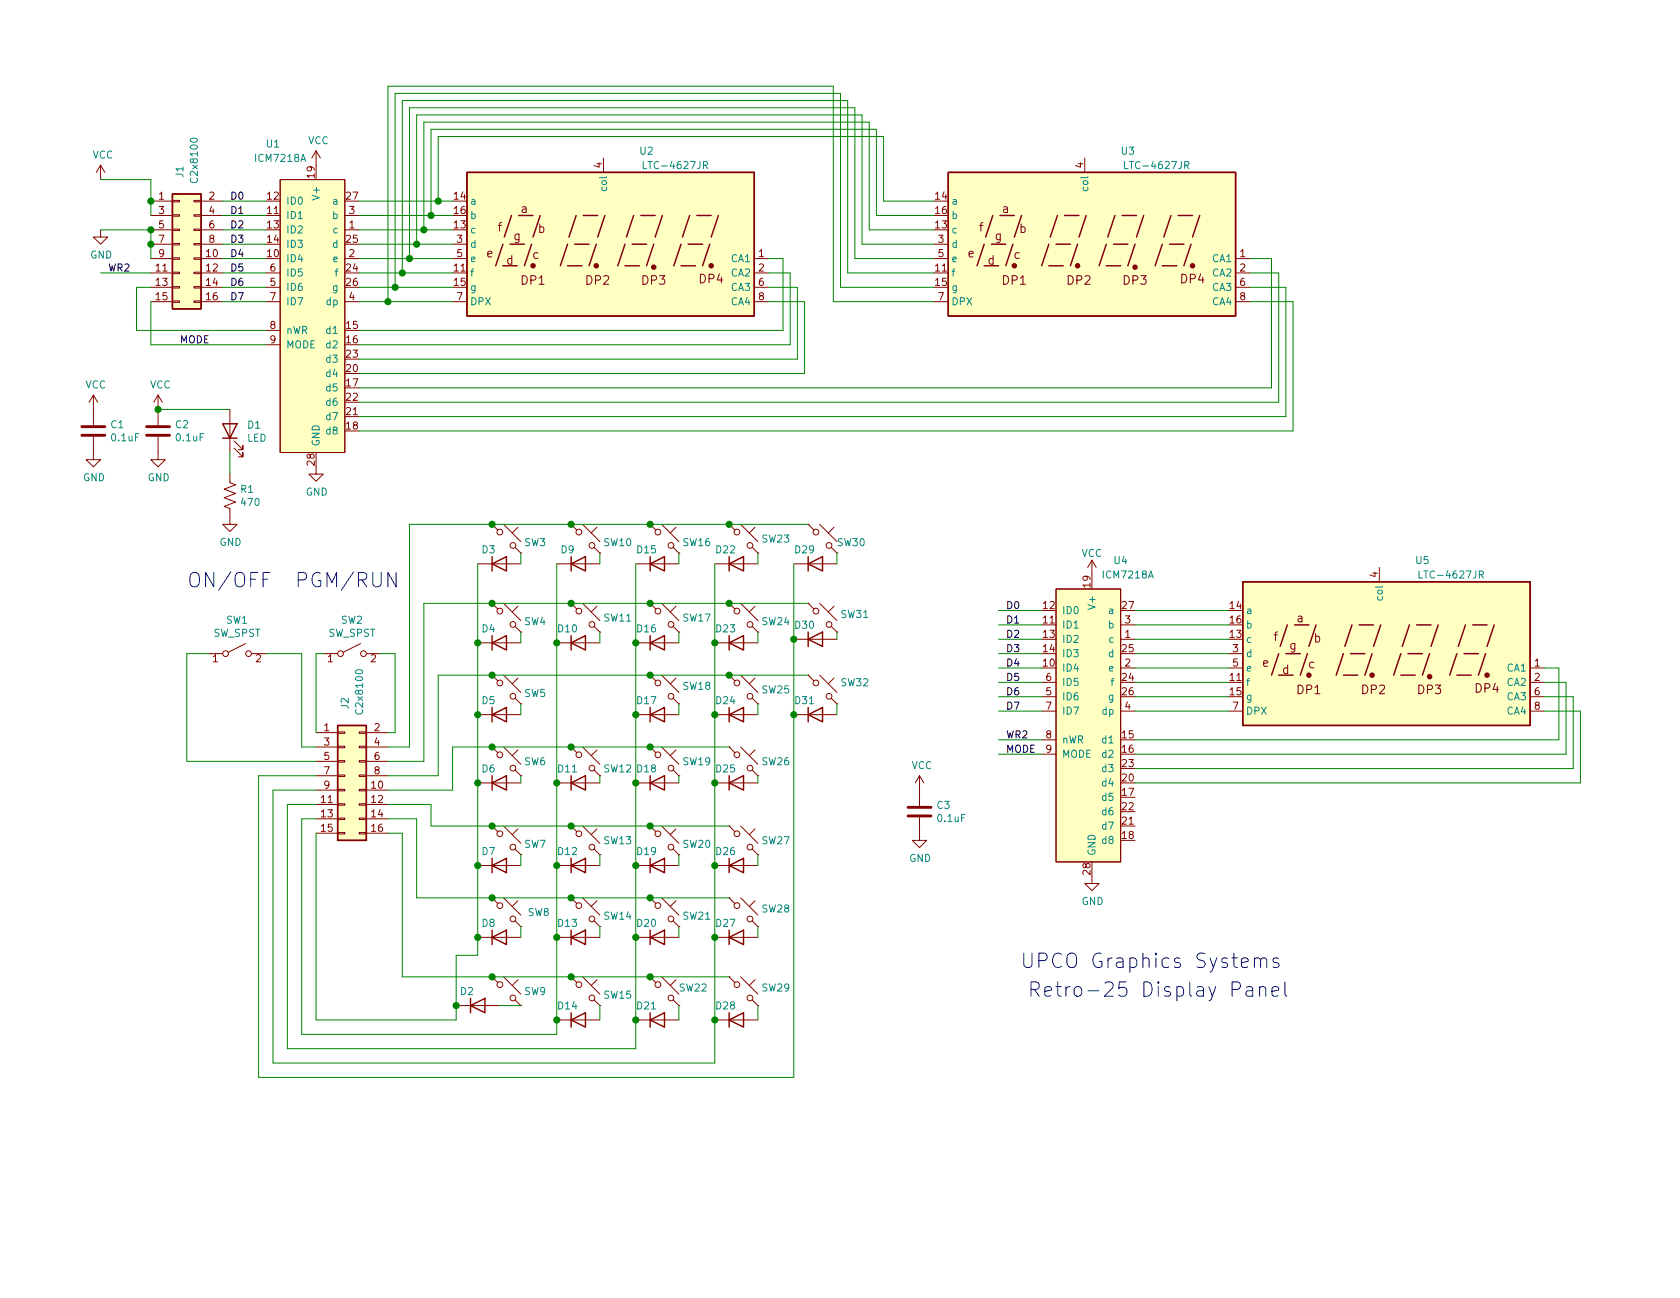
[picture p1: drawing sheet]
EESchema Schematic File Version 4
LIBS:led-display-cache
EELAYER 26 0
EELAYER END
$Descr A4 11693 8268
encoding utf-8
Sheet 1 1
Title ""
Date ""
Rev ""
Comp ""
Comment1 ""
Comment2 ""
Comment3 ""
Comment4 ""
$EndDescr
$Comp
L LTC-4627JR:LTC-4627JR U2
U 1 1
P 4250 1700
F 0 "U2" H 4500 2350 50  0000 C CNN
F 1 "LTC-4627JR" H 4700 2250 50  0000 C CNN
F 2 "Package_DIP:DIP-16_W7.62mm_LongPads" H 4250 1100 50  0001 C CNN
F 3 "http://www.kingbrightusa.com/images/catalog/SPEC/CA56-12EWA.pdf" H 3820 1730 50  0001 C CNN
	1    4250 1700
	1    0    0    -1  
$EndComp
$Comp
L ICM7218A:ICM7218A U1
U 1 1
P 2200 1250
F 0 "U1" H 1900 1500 50  0000 C CNN
F 1 "ICM7218A" H 1950 1400 50  0000 C CNN
F 2 "Package_DIP:DIP-28_W15.24mm_LongPads" H 2200 1450 50  0001 C CNN
F 3 "https://datasheets.maximintegrated.com/en/ds/ICM7218-ICM7228.pdf" H 2200 1450 50  0001 C CNN
	1    2200 1250
	1    0    0    -1  
$EndComp
Wire Wire Line
	2500 1400 3050 1400
Wire Wire Line
	2500 1500 3000 1500
Wire Wire Line
	2500 1600 2950 1600
Wire Wire Line
	2500 1700 2900 1700
Wire Wire Line
	2500 1800 2850 1800
Wire Wire Line
	2500 1900 2800 1900
Wire Wire Line
	2500 2000 2750 2000
Wire Wire Line
	2500 2100 2700 2100
Wire Wire Line
	2500 2300 5450 2300
Wire Wire Line
	5450 2300 5450 1800
Wire Wire Line
	5450 1800 5350 1800
Wire Wire Line
	2500 2400 5500 2400
Wire Wire Line
	5500 2400 5500 1900
Wire Wire Line
	5500 1900 5350 1900
Wire Wire Line
	2500 2500 5550 2500
Wire Wire Line
	5550 2500 5550 2000
Wire Wire Line
	5550 2000 5350 2000
Wire Wire Line
	2500 2600 5600 2600
Wire Wire Line
	5600 2600 5600 2100
Wire Wire Line
	5600 2100 5350 2100
$Comp
L LTC-4627JR:LTC-4627JR U3
U 1 1
P 7600 1700
F 0 "U3" H 7850 2350 50  0000 C CNN
F 1 "LTC-4627JR" H 8050 2250 50  0000 C CNN
F 2 "Package_DIP:DIP-16_W7.62mm_LongPads" H 7600 1100 50  0001 C CNN
F 3 "http://www.kingbrightusa.com/images/catalog/SPEC/CA56-12EWA.pdf" H 7170 1730 50  0001 C CNN
	1    7600 1700
	1    0    0    -1  
$EndComp
Wire Wire Line
	3050 1400 3050 950 
Wire Wire Line
	3050 950  6150 950 
Wire Wire Line
	6150 950  6150 1400
Wire Wire Line
	6150 1400 6500 1400
Connection ~ 3050 1400
Wire Wire Line
	3050 1400 3150 1400
Wire Wire Line
	3000 1500 3000 900 
Wire Wire Line
	3000 900  6100 900 
Wire Wire Line
	6100 900  6100 1500
Wire Wire Line
	6100 1500 6500 1500
Connection ~ 3000 1500
Wire Wire Line
	3000 1500 3150 1500
Wire Wire Line
	2950 1600 2950 850 
Wire Wire Line
	2950 850  6050 850 
Wire Wire Line
	6050 850  6050 1600
Wire Wire Line
	6050 1600 6500 1600
Connection ~ 2950 1600
Wire Wire Line
	2950 1600 3150 1600
Wire Wire Line
	2900 1700 2900 800 
Wire Wire Line
	6000 800  6000 1700
Wire Wire Line
	6000 1700 6500 1700
Connection ~ 2900 1700
Wire Wire Line
	2900 1700 3150 1700
Wire Wire Line
	2900 800  6000 800 
Wire Wire Line
	2850 1800 2850 750 
Wire Wire Line
	2850 750  5950 750 
Wire Wire Line
	5950 750  5950 1800
Wire Wire Line
	5950 1800 6500 1800
Connection ~ 2850 1800
Wire Wire Line
	2850 1800 3150 1800
Wire Wire Line
	2800 1900 2800 700 
Wire Wire Line
	2800 700  5900 700 
Wire Wire Line
	5900 700  5900 1900
Wire Wire Line
	5900 1900 6500 1900
Connection ~ 2800 1900
Wire Wire Line
	2800 1900 3150 1900
Wire Wire Line
	2750 2000 2750 650 
Wire Wire Line
	2750 650  5850 650 
Wire Wire Line
	5850 650  5850 2000
Wire Wire Line
	5850 2000 6500 2000
Connection ~ 2750 2000
Wire Wire Line
	2750 2000 3150 2000
Wire Wire Line
	2700 2100 2700 600 
Wire Wire Line
	2700 600  5800 600 
Wire Wire Line
	5800 600  5800 2100
Wire Wire Line
	5800 2100 6500 2100
Connection ~ 2700 2100
Wire Wire Line
	2700 2100 3150 2100
Wire Wire Line
	2500 2700 8850 2700
Wire Wire Line
	8850 2700 8850 1800
Wire Wire Line
	8850 1800 8700 1800
Wire Wire Line
	2500 2800 8900 2800
Wire Wire Line
	8900 2800 8900 1900
Wire Wire Line
	8900 1900 8700 1900
Wire Wire Line
	2500 2900 8950 2900
Wire Wire Line
	8950 2900 8950 2000
Wire Wire Line
	8950 2000 8700 2000
Wire Wire Line
	2500 3000 9000 3000
Wire Wire Line
	9000 3000 9000 2100
Wire Wire Line
	9000 2100 8700 2100
$Comp
L Switch:SW_Push_45deg SW3
U 1 1
P 3525 3750
F 0 "SW3" H 3725 3725 50  0000 C CNN
F 1 "MX1A-C1NW" H 3525 3937 50  0001 C CNN
F 2 "Button_Switch_Keyboard:SW_Cherry_MX1A_1.00u_PCB" H 3525 3750 50  0001 C CNN
F 3 "" H 3525 3750 50  0001 C CNN
	1    3525 3750
	1    0    0    -1  
$EndComp
$Comp
L Switch:SW_Push_45deg SW10
U 1 1
P 4075 3750
F 0 "SW10" H 4300 3725 50  0000 C CNN
F 1 "MX1A-C1NW" H 4075 3937 50  0001 C CNN
F 2 "Button_Switch_Keyboard:SW_Cherry_MX1A_1.00u_PCB" H 4075 3750 50  0001 C CNN
F 3 "" H 4075 3750 50  0001 C CNN
	1    4075 3750
	1    0    0    -1  
$EndComp
$Comp
L Switch:SW_Push_45deg SW16
U 1 1
P 4625 3750
F 0 "SW16" H 4850 3725 50  0000 C CNN
F 1 "MX1A-C1NW" H 4625 3937 50  0001 C CNN
F 2 "Button_Switch_Keyboard:SW_Cherry_MX1A_1.00u_PCB" H 4625 3750 50  0001 C CNN
F 3 "" H 4625 3750 50  0001 C CNN
	1    4625 3750
	1    0    0    -1  
$EndComp
$Comp
L Switch:SW_Push_45deg SW23
U 1 1
P 5175 3750
F 0 "SW23" H 5400 3750 50  0000 C CNN
F 1 "MX1A-C1NW" H 5175 3937 50  0001 C CNN
F 2 "Button_Switch_Keyboard:SW_Cherry_MX1A_1.00u_PCB" H 5175 3750 50  0001 C CNN
F 3 "" H 5175 3750 50  0001 C CNN
	1    5175 3750
	1    0    0    -1  
$EndComp
$Comp
L Switch:SW_Push_45deg SW30
U 1 1
P 5725 3750
F 0 "SW30" H 5925 3725 50  0000 C CNN
F 1 "MX1A-C1NW" H 5725 3937 50  0001 C CNN
F 2 "Button_Switch_Keyboard:SW_Cherry_MX1A_1.00u_PCB" H 5725 3750 50  0001 C CNN
F 3 "" H 5725 3750 50  0001 C CNN
	1    5725 3750
	1    0    0    -1  
$EndComp
$Comp
L Switch:SW_Push_45deg SW4
U 1 1
P 3525 4300
F 0 "SW4" H 3725 4275 50  0000 C CNN
F 1 "MX1A-C1NW" H 3525 4487 50  0001 C CNN
F 2 "Button_Switch_Keyboard:SW_Cherry_MX1A_1.00u_PCB" H 3525 4300 50  0001 C CNN
F 3 "" H 3525 4300 50  0001 C CNN
	1    3525 4300
	1    0    0    -1  
$EndComp
$Comp
L Switch:SW_Push_45deg SW11
U 1 1
P 4075 4300
F 0 "SW11" H 4300 4300 50  0000 C CNN
F 1 "MX1A-C1NW" H 4075 4487 50  0001 C CNN
F 2 "Button_Switch_Keyboard:SW_Cherry_MX1A_1.00u_PCB" H 4075 4300 50  0001 C CNN
F 3 "" H 4075 4300 50  0001 C CNN
	1    4075 4300
	1    0    0    -1  
$EndComp
$Comp
L Switch:SW_Push_45deg SW17
U 1 1
P 4625 4300
F 0 "SW17" H 4850 4300 50  0000 C CNN
F 1 "MX1A-C1NW" H 4625 4487 50  0001 C CNN
F 2 "Button_Switch_Keyboard:SW_Cherry_MX1A_1.00u_PCB" H 4625 4300 50  0001 C CNN
F 3 "" H 4625 4300 50  0001 C CNN
	1    4625 4300
	1    0    0    -1  
$EndComp
$Comp
L Switch:SW_Push_45deg SW24
U 1 1
P 5175 4300
F 0 "SW24" H 5400 4275 50  0000 C CNN
F 1 "MX1A-C1NW" H 5175 4487 50  0001 C CNN
F 2 "Button_Switch_Keyboard:SW_Cherry_MX1A_1.00u_PCB" H 5175 4300 50  0001 C CNN
F 3 "" H 5175 4300 50  0001 C CNN
	1    5175 4300
	1    0    0    -1  
$EndComp
$Comp
L Switch:SW_Push_45deg SW31
U 1 1
P 5725 4300
F 0 "SW31" H 5950 4325 50  0000 C CNN
F 1 "MX1A-C1NW" H 5725 4487 50  0001 C CNN
F 2 "Button_Switch_Keyboard:SW_Cherry_MX1A_1.00u_PCB" H 5725 4300 50  0001 C CNN
F 3 "" H 5725 4300 50  0001 C CNN
	1    5725 4300
	1    0    0    -1  
$EndComp
$Comp
L Switch:SW_Push_45deg SW5
U 1 1
P 3525 4800
F 0 "SW5" H 3725 4775 50  0000 C CNN
F 1 "MX1A-C1NW" H 3525 4987 50  0001 C CNN
F 2 "Button_Switch_Keyboard:SW_Cherry_MX1A_2.00u_PCB" H 3525 4800 50  0001 C CNN
F 3 "" H 3525 4800 50  0001 C CNN
	1    3525 4800
	1    0    0    -1  
$EndComp
$Comp
L Switch:SW_Push_45deg SW18
U 1 1
P 4625 4800
F 0 "SW18" H 4850 4825 50  0000 C CNN
F 1 "MX1A-C1NW" H 4625 4987 50  0001 C CNN
F 2 "Button_Switch_Keyboard:SW_Cherry_MX1A_1.00u_PCB" H 4625 4800 50  0001 C CNN
F 3 "" H 4625 4800 50  0001 C CNN
	1    4625 4800
	1    0    0    -1  
$EndComp
$Comp
L Switch:SW_Push_45deg SW25
U 1 1
P 5175 4800
F 0 "SW25" H 5400 4800 50  0000 C CNN
F 1 "MX1A-C1NW" H 5175 4987 50  0001 C CNN
F 2 "Button_Switch_Keyboard:SW_Cherry_MX1A_1.00u_PCB" H 5175 4800 50  0001 C CNN
F 3 "" H 5175 4800 50  0001 C CNN
	1    5175 4800
	1    0    0    -1  
$EndComp
$Comp
L Switch:SW_Push_45deg SW32
U 1 1
P 5725 4800
F 0 "SW32" H 5950 4850 50  0000 C CNN
F 1 "MX1A-C1NW" H 5725 4987 50  0001 C CNN
F 2 "Button_Switch_Keyboard:SW_Cherry_MX1A_1.00u_PCB" H 5725 4800 50  0001 C CNN
F 3 "" H 5725 4800 50  0001 C CNN
	1    5725 4800
	1    0    0    -1  
$EndComp
$Comp
L Switch:SW_Push_45deg SW6
U 1 1
P 3525 5300
F 0 "SW6" H 3725 5300 50  0000 C CNN
F 1 "MX1A-C1NW" H 3525 5487 50  0001 C CNN
F 2 "Button_Switch_Keyboard:SW_Cherry_MX1A_1.00u_PCB" H 3525 5300 50  0001 C CNN
F 3 "" H 3525 5300 50  0001 C CNN
	1    3525 5300
	1    0    0    -1  
$EndComp
$Comp
L Switch:SW_Push_45deg SW12
U 1 1
P 4075 5300
F 0 "SW12" H 4300 5250 50  0000 C CNN
F 1 "MX1A-C1NW" H 4075 5487 50  0001 C CNN
F 2 "Button_Switch_Keyboard:SW_Cherry_MX1A_1.00u_PCB" H 4075 5300 50  0001 C CNN
F 3 "" H 4075 5300 50  0001 C CNN
	1    4075 5300
	1    0    0    -1  
$EndComp
$Comp
L Switch:SW_Push_45deg SW19
U 1 1
P 4625 5300
F 0 "SW19" H 4850 5300 50  0000 C CNN
F 1 "MX1A-C1NW" H 4625 5487 50  0001 C CNN
F 2 "Button_Switch_Keyboard:SW_Cherry_MX1A_1.00u_PCB" H 4625 5300 50  0001 C CNN
F 3 "" H 4625 5300 50  0001 C CNN
	1    4625 5300
	1    0    0    -1  
$EndComp
$Comp
L Switch:SW_Push_45deg SW26
U 1 1
P 5175 5300
F 0 "SW26" H 5400 5300 50  0000 C CNN
F 1 "MX1A-C1NW" H 5175 5487 50  0001 C CNN
F 2 "Button_Switch_Keyboard:SW_Cherry_MX1A_1.00u_PCB" H 5175 5300 50  0001 C CNN
F 3 "" H 5175 5300 50  0001 C CNN
	1    5175 5300
	1    0    0    -1  
$EndComp
$Comp
L Switch:SW_Push_45deg SW7
U 1 1
P 3525 5850
F 0 "SW7" H 3725 5825 50  0000 C CNN
F 1 "MX1A-C1NW" H 3525 6037 50  0001 C CNN
F 2 "Button_Switch_Keyboard:SW_Cherry_MX1A_1.00u_PCB" H 3525 5850 50  0001 C CNN
F 3 "" H 3525 5850 50  0001 C CNN
	1    3525 5850
	1    0    0    -1  
$EndComp
$Comp
L Switch:SW_Push_45deg SW13
U 1 1
P 4075 5850
F 0 "SW13" H 4300 5850 50  0000 C CNN
F 1 "MX1A-C1NW" H 4075 6037 50  0001 C CNN
F 2 "Button_Switch_Keyboard:SW_Cherry_MX1A_1.00u_PCB" H 4075 5850 50  0001 C CNN
F 3 "" H 4075 5850 50  0001 C CNN
	1    4075 5850
	1    0    0    -1  
$EndComp
$Comp
L Switch:SW_Push_45deg SW20
U 1 1
P 4625 5850
F 0 "SW20" H 4850 5825 50  0000 C CNN
F 1 "MX1A-C1NW" H 4625 6037 50  0001 C CNN
F 2 "Button_Switch_Keyboard:SW_Cherry_MX1A_1.00u_PCB" H 4625 5850 50  0001 C CNN
F 3 "" H 4625 5850 50  0001 C CNN
	1    4625 5850
	1    0    0    -1  
$EndComp
$Comp
L Switch:SW_Push_45deg SW27
U 1 1
P 5175 5850
F 0 "SW27" H 5400 5850 50  0000 C CNN
F 1 "MX1A-C1NW" H 5175 6037 50  0001 C CNN
F 2 "Button_Switch_Keyboard:SW_Cherry_MX1A_1.00u_PCB" H 5175 5850 50  0001 C CNN
F 3 "" H 5175 5850 50  0001 C CNN
	1    5175 5850
	1    0    0    -1  
$EndComp
$Comp
L Switch:SW_Push_45deg SW8
U 1 1
P 3525 6350
F 0 "SW8" H 3750 6350 50  0000 C CNN
F 1 "MX1A-C1NW" H 3525 6537 50  0001 C CNN
F 2 "Button_Switch_Keyboard:SW_Cherry_MX1A_1.00u_PCB" H 3525 6350 50  0001 C CNN
F 3 "" H 3525 6350 50  0001 C CNN
	1    3525 6350
	1    0    0    -1  
$EndComp
$Comp
L Switch:SW_Push_45deg SW14
U 1 1
P 4075 6350
F 0 "SW14" H 4300 6325 50  0000 C CNN
F 1 "MX1A-C1NW" H 4075 6537 50  0001 C CNN
F 2 "Button_Switch_Keyboard:SW_Cherry_MX1A_1.00u_PCB" H 4075 6350 50  0001 C CNN
F 3 "" H 4075 6350 50  0001 C CNN
	1    4075 6350
	1    0    0    -1  
$EndComp
$Comp
L Switch:SW_Push_45deg SW21
U 1 1
P 4625 6350
F 0 "SW21" H 4850 6325 50  0000 C CNN
F 1 "MX1A-C1NW" H 4625 6537 50  0001 C CNN
F 2 "Button_Switch_Keyboard:SW_Cherry_MX1A_1.00u_PCB" H 4625 6350 50  0001 C CNN
F 3 "" H 4625 6350 50  0001 C CNN
	1    4625 6350
	1    0    0    -1  
$EndComp
$Comp
L Switch:SW_Push_45deg SW28
U 1 1
P 5175 6350
F 0 "SW28" H 5400 6375 50  0000 C CNN
F 1 "MX1A-C1NW" H 5175 6537 50  0001 C CNN
F 2 "Button_Switch_Keyboard:SW_Cherry_MX1A_1.00u_PCB" H 5175 6350 50  0001 C CNN
F 3 "" H 5175 6350 50  0001 C CNN
	1    5175 6350
	1    0    0    -1  
$EndComp
$Comp
L Switch:SW_Push_45deg SW9
U 1 1
P 3525 6900
F 0 "SW9" H 3725 6900 50  0000 C CNN
F 1 "MX1A-C1NW" H 3525 7087 50  0001 C CNN
F 2 "Button_Switch_Keyboard:SW_Cherry_MX1A_1.00u_PCB" H 3525 6900 50  0001 C CNN
F 3 "" H 3525 6900 50  0001 C CNN
	1    3525 6900
	1    0    0    -1  
$EndComp
$Comp
L Switch:SW_Push_45deg SW15
U 1 1
P 4075 6900
F 0 "SW15" H 4300 6875 50  0000 C CNN
F 1 "MX1A-C1NW" H 4075 7087 50  0001 C CNN
F 2 "Button_Switch_Keyboard:SW_Cherry_MX1A_1.00u_PCB" H 4075 6900 50  0001 C CNN
F 3 "" H 4075 6900 50  0001 C CNN
	1    4075 6900
	1    0    0    -1  
$EndComp
$Comp
L Switch:SW_Push_45deg SW22
U 1 1
P 4625 6900
F 0 "SW22" H 4825 6925 50  0000 C CNN
F 1 "MX1A-C1NW" H 4625 7087 50  0001 C CNN
F 2 "Button_Switch_Keyboard:SW_Cherry_MX1A_1.00u_PCB" H 4625 6900 50  0001 C CNN
F 3 "" H 4625 6900 50  0001 C CNN
	1    4625 6900
	1    0    0    -1  
$EndComp
$Comp
L Switch:SW_Push_45deg SW29
U 1 1
P 5175 6900
F 0 "SW29" H 5400 6925 50  0000 C CNN
F 1 "MX1A-C1NW" H 5175 7087 50  0001 C CNN
F 2 "Button_Switch_Keyboard:SW_Cherry_MX1A_1.00u_PCB" H 5175 6900 50  0001 C CNN
F 3 "" H 5175 6900 50  0001 C CNN
	1    5175 6900
	1    0    0    -1  
$EndComp
Wire Wire Line
	5625 3650 5075 3650
Wire Wire Line
	5075 3650 4525 3650
Connection ~ 5075 3650
Connection ~ 3975 3650
Wire Wire Line
	3975 3650 3425 3650
Connection ~ 4525 3650
Wire Wire Line
	4525 3650 3975 3650
Wire Wire Line
	5625 4200 5075 4200
Connection ~ 3975 4200
Wire Wire Line
	3975 4200 3425 4200
Connection ~ 4525 4200
Wire Wire Line
	4525 4200 3975 4200
Connection ~ 5075 4200
Wire Wire Line
	5075 4200 4525 4200
Wire Wire Line
	5625 4700 5075 4700
Connection ~ 4525 4700
Wire Wire Line
	4525 4700 3425 4700
Connection ~ 5075 4700
Wire Wire Line
	5075 4700 4525 4700
Wire Wire Line
	5075 5200 4525 5200
Connection ~ 3975 5200
Wire Wire Line
	3975 5200 3425 5200
Connection ~ 4525 5200
Wire Wire Line
	4525 5200 3975 5200
Wire Wire Line
	5075 5750 4525 5750
Connection ~ 3975 5750
Wire Wire Line
	3975 5750 3425 5750
Connection ~ 4525 5750
Wire Wire Line
	4525 5750 3975 5750
Connection ~ 3975 6250
Wire Wire Line
	3975 6250 3425 6250
Connection ~ 4525 6250
Wire Wire Line
	4525 6250 3975 6250
Wire Wire Line
	5075 6800 4525 6800
Connection ~ 3975 6800
Wire Wire Line
	3975 6800 3425 6800
Connection ~ 4525 6800
Wire Wire Line
	4525 6800 3975 6800
Wire Wire Line
	3625 3850 3625 3925
Wire Wire Line
	3625 4400 3625 4475
Wire Wire Line
	3625 4900 3625 4975
Wire Wire Line
	3625 5400 3625 5450
Wire Wire Line
	3625 5950 3625 6025
Wire Wire Line
	3625 6450 3625 6525
Wire Wire Line
	4175 3850 4175 3925
Wire Wire Line
	4175 4400 4175 4475
Wire Wire Line
	4175 5400 4175 5450
Wire Wire Line
	4175 5950 4175 6025
Wire Wire Line
	4175 6450 4175 6525
Wire Wire Line
	4175 7000 4175 7100
Wire Wire Line
	4725 3850 4725 3925
Wire Wire Line
	4725 4400 4725 4475
Wire Wire Line
	4725 4900 4725 4975
Wire Wire Line
	4725 5400 4725 5450
Wire Wire Line
	4725 5950 4725 6025
Wire Wire Line
	4725 6450 4725 6525
Wire Wire Line
	4725 7000 4725 7100
Wire Wire Line
	5275 3850 5275 3925
Wire Wire Line
	5275 4400 5275 4475
Wire Wire Line
	5275 4900 5275 4975
Wire Wire Line
	5275 5400 5275 5450
Wire Wire Line
	5275 5950 5275 6025
Wire Wire Line
	5275 6450 5275 6525
Wire Wire Line
	5275 7000 5275 7100
Wire Wire Line
	4525 6250 5075 6250
Wire Wire Line
	5825 3850 5825 3925
Wire Wire Line
	5825 4400 5825 4450
Wire Wire Line
	5825 4900 5825 4975
$Comp
L Switch:SW_SPST SW2
U 1 1
P 2450 4550
F 0 "SW2" H 2450 4785 50  0000 C CNN
F 1 "SW_SPST" H 2450 4694 50  0000 C CNN
F 2 "Connector_PinHeader_2.54mm:PinHeader_1x03_P2.54mm_Vertical" H 2450 4550 50  0001 C CNN
F 3 "" H 2450 4550 50  0001 C CNN
	1    2450 4550
	1    0    0    -1  
$EndComp
$Comp
L Switch:SW_SPST SW1
U 1 1
P 1650 4550
F 0 "SW1" H 1650 4785 50  0000 C CNN
F 1 "SW_SPST" H 1650 4694 50  0000 C CNN
F 2 "Connector_PinHeader_2.54mm:PinHeader_1x03_P2.54mm_Vertical" H 1650 4550 50  0001 C CNN
F 3 "" H 1650 4550 50  0001 C CNN
	1    1650 4550
	1    0    0    -1  
$EndComp
$Comp
L Connector_Generic:Conn_02x08_Odd_Even J2
U 1 1
P 2400 5400
F 0 "J2" V 2400 5950 50  0000 R CNN
F 1 "C2x8100" V 2500 6150 50  0000 R CNN
F 2 "Connector_PinHeader_2.54mm:PinHeader_2x08_P2.54mm_Vertical" H 2400 5400 50  0001 C CNN
F 3 "~" H 2400 5400 50  0001 C CNN
	1    2400 5400
	1    0    0    -1  
$EndComp
Wire Wire Line
	2800 6800 3425 6800
Connection ~ 3425 6800
Wire Wire Line
	2700 5700 2900 5700
Wire Wire Line
	2900 5700 2900 6250
Wire Wire Line
	2900 6250 3425 6250
Connection ~ 3425 6250
Wire Wire Line
	2700 5600 3000 5600
Wire Wire Line
	3000 5600 3000 5750
Wire Wire Line
	3000 5750 3425 5750
Connection ~ 3425 5750
Wire Wire Line
	2700 5500 3150 5500
Wire Wire Line
	3150 5500 3150 5200
Wire Wire Line
	3150 5200 3425 5200
Connection ~ 3425 5200
Wire Wire Line
	2700 5400 3050 5400
Wire Wire Line
	3050 5400 3050 4700
Wire Wire Line
	3050 4700 3425 4700
Connection ~ 3425 4700
Wire Wire Line
	2700 5300 2950 5300
Wire Wire Line
	2950 5300 2950 4200
Wire Wire Line
	2950 4200 3425 4200
Connection ~ 3425 4200
Wire Wire Line
	2700 5200 2850 5200
Wire Wire Line
	2850 5200 2850 3650
Wire Wire Line
	2850 3650 3425 3650
Connection ~ 3425 3650
Wire Wire Line
	2800 6800 2800 5800
Wire Wire Line
	2800 5800 2700 5800
Wire Wire Line
	2200 7100 2200 5800
Wire Wire Line
	2200 7100 3175 7100
Wire Wire Line
	2100 7200 2100 5700
Wire Wire Line
	2100 5700 2200 5700
Wire Wire Line
	2100 7200 3875 7200
Wire Wire Line
	2000 7300 2000 5600
Wire Wire Line
	2000 5600 2200 5600
Wire Wire Line
	2000 7300 4425 7300
Wire Wire Line
	1900 7400 1900 5500
Wire Wire Line
	1900 5500 2200 5500
Wire Wire Line
	1900 7400 4975 7400
Wire Wire Line
	1800 7500 1800 5400
Wire Wire Line
	1800 5400 2200 5400
Wire Wire Line
	1800 7500 5525 7500
Wire Wire Line
	2650 4550 2750 4550
Wire Wire Line
	2750 4550 2750 5100
Wire Wire Line
	2750 5100 2700 5100
Wire Wire Line
	2250 4550 2200 4550
Wire Wire Line
	2200 4550 2200 5100
Wire Wire Line
	2100 5200 2200 5200
Wire Wire Line
	1300 5300 2200 5300
Wire Wire Line
	1300 5300 1300 4550
Wire Wire Line
	1300 4550 1450 4550
Wire Wire Line
	2100 4550 2100 5200
Wire Wire Line
	1850 4550 2100 4550
Text Notes 1300 4100 0    100  ~ 0
ON/OFF
Text Notes 2050 4100 0    100  ~ 0
PGM/RUN
$Comp
L LTC-4627JR:LTC-4627JR U5
U 1 1
P 9650 4550
F 0 "U5" H 9900 5200 50  0000 C CNN
F 1 "LTC-4627JR" H 10100 5100 50  0000 C CNN
F 2 "Package_DIP:DIP-16_W7.62mm_LongPads" H 9650 3950 50  0001 C CNN
F 3 "http://www.kingbrightusa.com/images/catalog/SPEC/CA56-12EWA.pdf" H 9220 4580 50  0001 C CNN
	1    9650 4550
	1    0    0    -1  
$EndComp
$Comp
L ICM7218A:ICM7218A U4
U 1 1
P 7600 4100
F 0 "U4" H 7800 4300 50  0000 C CNN
F 1 "ICM7218A" H 7850 4200 50  0000 C CNN
F 2 "Package_DIP:DIP-28_W15.24mm_LongPads" H 7600 4300 50  0001 C CNN
F 3 "https://datasheets.maximintegrated.com/en/ds/ICM7218-ICM7228.pdf" H 7600 4300 50  0001 C CNN
	1    7600 4100
	1    0    0    -1  
$EndComp
Wire Wire Line
	7900 5150 10850 5150
Wire Wire Line
	10850 5150 10850 4650
Wire Wire Line
	10850 4650 10750 4650
Wire Wire Line
	7900 5250 10900 5250
Wire Wire Line
	10900 5250 10900 4750
Wire Wire Line
	10900 4750 10750 4750
Wire Wire Line
	7900 5350 10950 5350
Wire Wire Line
	10950 5350 10950 4850
Wire Wire Line
	10950 4850 10750 4850
Wire Wire Line
	7900 5450 11000 5450
Wire Wire Line
	11000 5450 11000 4950
Wire Wire Line
	11000 4950 10750 4950
Wire Wire Line
	7900 4250 8550 4250
Wire Wire Line
	7900 4350 8550 4350
Wire Wire Line
	7900 4450 8550 4450
Wire Wire Line
	7900 4550 8550 4550
Wire Wire Line
	7900 4650 8550 4650
Wire Wire Line
	7900 4750 8550 4750
Wire Wire Line
	7900 4850 8550 4850
Wire Wire Line
	7900 4950 8550 4950
$Comp
L Connector_Generic:Conn_02x08_Odd_Even J1
U 1 1
P 1250 1700
F 0 "J1" V 1250 2250 50  0000 R CNN
F 1 "C2x8100" V 1350 2450 50  0000 R CNN
F 2 "Connector_PinHeader_2.54mm:PinHeader_2x08_P2.54mm_Vertical" H 1250 1700 50  0001 C CNN
F 3 "~" H 1250 1700 50  0001 C CNN
	1    1250 1700
	1    0    0    -1  
$EndComp
Wire Wire Line
	1550 1400 1850 1400
Wire Wire Line
	1550 1500 1850 1500
Wire Wire Line
	1550 1600 1850 1600
Wire Wire Line
	1550 1700 1850 1700
Wire Wire Line
	1550 1800 1850 1800
Wire Wire Line
	1550 1900 1850 1900
Wire Wire Line
	1550 2000 1850 2000
Wire Wire Line
	1550 2100 1850 2100
Wire Wire Line
	1850 2400 1050 2400
Wire Wire Line
	1050 2400 1050 2100
Wire Wire Line
	1850 2300 950  2300
Wire Wire Line
	950  2300 950  2000
Wire Wire Line
	950  2000 1050 2000
Text Label 1600 1400 0    50   ~ 0
D0
Text Label 1600 1500 0    50   ~ 0
D1
Text Label 1600 1600 0    50   ~ 0
D2
Text Label 1600 1700 0    50   ~ 0
D3
Text Label 1600 1800 0    50   ~ 0
D4
Text Label 1600 1900 0    50   ~ 0
D5
Text Label 1600 2000 0    50   ~ 0
D6
Text Label 1600 2100 0    50   ~ 0
D7
Wire Wire Line
	6950 4250 7250 4250
Wire Wire Line
	6950 4350 7250 4350
Wire Wire Line
	6950 4450 7250 4450
Wire Wire Line
	6950 4550 7250 4550
Wire Wire Line
	6950 4650 7250 4650
Wire Wire Line
	6950 4750 7250 4750
Wire Wire Line
	6950 4850 7250 4850
Wire Wire Line
	6950 4950 7250 4950
Text Label 7000 4250 0    50   ~ 0
D0
Text Label 7000 4350 0    50   ~ 0
D1
Text Label 7000 4450 0    50   ~ 0
D2
Text Label 7000 4550 0    50   ~ 0
D3
Text Label 7000 4650 0    50   ~ 0
D4
Text Label 7000 4750 0    50   ~ 0
D5
Text Label 7000 4850 0    50   ~ 0
D6
Text Label 7000 4950 0    50   ~ 0
D7
Wire Wire Line
	1050 1900 700  1900
Text Label 750  1900 0    50   ~ 0
WR2
Wire Wire Line
	7250 5150 6950 5150
Text Label 7000 5150 0    50   ~ 0
WR2
Wire Wire Line
	7250 5250 6950 5250
Text Label 7000 5250 0    50   ~ 0
MODE
Text Label 1250 2400 0    50   ~ 0
MODE
Wire Wire Line
	1050 1800 1050 1700
Wire Wire Line
	1050 1600 700  1600
Connection ~ 1050 1600
Connection ~ 1050 1700
Wire Wire Line
	1050 1700 1050 1600
Wire Wire Line
	1050 1500 1050 1400
Wire Wire Line
	1050 1250 700  1250
Connection ~ 1050 1400
Wire Wire Line
	1050 1400 1050 1250
$Comp
L power:GND #PWR04
U 1 1
P 700 1600
F 0 "#PWR04" H 700 1350 50  0001 C CNN
F 1 "GND" H 705 1427 50  0000 C CNN
F 2 "" H 700 1600 50  0001 C CNN
F 3 "" H 700 1600 50  0001 C CNN
	1    700  1600
	1    0    0    -1  
$EndComp
$Comp
L power:VCC #PWR03
U 1 1
P 700 1250
F 0 "#PWR03" H 700 1100 50  0001 C CNN
F 1 "VCC" H 717 1423 50  0000 C CNN
F 2 "" H 700 1250 50  0001 C CNN
F 3 "" H 700 1250 50  0001 C CNN
	1    700  1250
	1    0    0    -1  
$EndComp
$Comp
L Device:C C2
U 1 1
P 1100 3000
F 0 "C2" H 1215 3046 50  0000 L CNN
F 1 "0.1uF" H 1215 2955 50  0000 L CNN
F 2 "Capacitor_THT:C_Disc_D9.0mm_W2.5mm_P5.00mm" H 1138 2850 50  0001 C CNN
F 3 "~" H 1100 3000 50  0001 C CNN
	1    1100 3000
	1    0    0    -1  
$EndComp
$Comp
L power:VCC #PWR05
U 1 1
P 1100 2850
F 0 "#PWR05" H 1100 2700 50  0001 C CNN
F 1 "VCC" H 1117 3023 50  0000 C CNN
F 2 "" H 1100 2850 50  0001 C CNN
F 3 "" H 1100 2850 50  0001 C CNN
	1    1100 2850
	1    0    0    -1  
$EndComp
$Comp
L power:GND #PWR06
U 1 1
P 1100 3150
F 0 "#PWR06" H 1100 2900 50  0001 C CNN
F 1 "GND" H 1105 2977 50  0000 C CNN
F 2 "" H 1100 3150 50  0001 C CNN
F 3 "" H 1100 3150 50  0001 C CNN
	1    1100 3150
	1    0    0    -1  
$EndComp
$Comp
L Device:C C1
U 1 1
P 650 3000
F 0 "C1" H 765 3046 50  0000 L CNN
F 1 "0.1uF" H 765 2955 50  0000 L CNN
F 2 "Capacitor_THT:C_Disc_D9.0mm_W2.5mm_P5.00mm" H 688 2850 50  0001 C CNN
F 3 "~" H 650 3000 50  0001 C CNN
	1    650  3000
	1    0    0    -1  
$EndComp
$Comp
L power:VCC #PWR01
U 1 1
P 650 2850
F 0 "#PWR01" H 650 2700 50  0001 C CNN
F 1 "VCC" H 667 3023 50  0000 C CNN
F 2 "" H 650 2850 50  0001 C CNN
F 3 "" H 650 2850 50  0001 C CNN
	1    650  2850
	1    0    0    -1  
$EndComp
$Comp
L power:GND #PWR02
U 1 1
P 650 3150
F 0 "#PWR02" H 650 2900 50  0001 C CNN
F 1 "GND" H 655 2977 50  0000 C CNN
F 2 "" H 650 3150 50  0001 C CNN
F 3 "" H 650 3150 50  0001 C CNN
	1    650  3150
	1    0    0    -1  
$EndComp
$Comp
L Device:C C3
U 1 1
P 6400 5650
F 0 "C3" H 6515 5696 50  0000 L CNN
F 1 "0.1uF" H 6515 5605 50  0000 L CNN
F 2 "Capacitor_THT:C_Disc_D9.0mm_W2.5mm_P5.00mm" H 6438 5500 50  0001 C CNN
F 3 "~" H 6400 5650 50  0001 C CNN
	1    6400 5650
	1    0    0    -1  
$EndComp
$Comp
L power:VCC #PWR010
U 1 1
P 6400 5500
F 0 "#PWR010" H 6400 5350 50  0001 C CNN
F 1 "VCC" H 6417 5673 50  0000 C CNN
F 2 "" H 6400 5500 50  0001 C CNN
F 3 "" H 6400 5500 50  0001 C CNN
	1    6400 5500
	1    0    0    -1  
$EndComp
$Comp
L power:GND #PWR011
U 1 1
P 6400 5800
F 0 "#PWR011" H 6400 5550 50  0001 C CNN
F 1 "GND" H 6405 5627 50  0000 C CNN
F 2 "" H 6400 5800 50  0001 C CNN
F 3 "" H 6400 5800 50  0001 C CNN
	1    6400 5800
	1    0    0    -1  
$EndComp
$Comp
L power:GND #PWR013
U 1 1
P 7600 6100
F 0 "#PWR013" H 7600 5850 50  0001 C CNN
F 1 "GND" H 7605 5927 50  0000 C CNN
F 2 "" H 7600 6100 50  0001 C CNN
F 3 "" H 7600 6100 50  0001 C CNN
	1    7600 6100
	1    0    0    -1  
$EndComp
$Comp
L power:VCC #PWR012
U 1 1
P 7600 4000
F 0 "#PWR012" H 7600 3850 50  0001 C CNN
F 1 "VCC" H 7600 4150 50  0000 C CNN
F 2 "" H 7600 4000 50  0001 C CNN
F 3 "" H 7600 4000 50  0001 C CNN
	1    7600 4000
	1    0    0    -1  
$EndComp
$Comp
L power:GND #PWR09
U 1 1
P 2200 3250
F 0 "#PWR09" H 2200 3000 50  0001 C CNN
F 1 "GND" H 2205 3077 50  0000 C CNN
F 2 "" H 2200 3250 50  0001 C CNN
F 3 "" H 2200 3250 50  0001 C CNN
	1    2200 3250
	1    0    0    -1  
$EndComp
$Comp
L power:VCC #PWR08
U 1 1
P 2200 1150
F 0 "#PWR08" H 2200 1000 50  0001 C CNN
F 1 "VCC" H 2217 1323 50  0000 C CNN
F 2 "" H 2200 1150 50  0001 C CNN
F 3 "" H 2200 1150 50  0001 C CNN
	1    2200 1150
	1    0    0    -1  
$EndComp
Text Notes 7100 6750 0    100  ~ 0
UPCO Graphics Systems
Text Notes 7150 6950 0    100  ~ 0
Retro-25 Display Panel
$Comp
L Device:LED D1
U 1 1
P 1600 3000
F 0 "D1" V 1638 2883 50  0000 R CNN
F 1 "LED" V 1547 2883 50  0000 R CNN
F 2 "LED_THT:LED_D2.0mm_W4.0mm_H2.8mm_FlatTop" H 1600 3000 50  0001 C CNN
F 3 "~" H 1600 3000 50  0001 C CNN
	1    1600 3000
	0    -1   -1   0   
$EndComp
Wire Wire Line
	1100 2850 1600 2850
Connection ~ 1100 2850
$Comp
L Device:R_US R1
U 1 1
P 1600 3450
F 0 "R1" H 1668 3496 50  0000 L CNN
F 1 "470" H 1668 3405 50  0000 L CNN
F 2 "Resistor_THT:R_Axial_DIN0207_L6.3mm_D2.5mm_P7.62mm_Horizontal" V 1640 3440 50  0001 C CNN
F 3 "~" H 1600 3450 50  0001 C CNN
	1    1600 3450
	1    0    0    -1  
$EndComp
Wire Wire Line
	1600 3150 1600 3300
$Comp
L power:GND #PWR07
U 1 1
P 1600 3600
F 0 "#PWR07" H 1600 3350 50  0001 C CNN
F 1 "GND" H 1605 3427 50  0000 C CNN
F 2 "" H 1600 3600 50  0001 C CNN
F 3 "" H 1600 3600 50  0001 C CNN
	1    1600 3600
	1    0    0    -1  
$EndComp
$Comp
L Device:D D29
U 1 1
P 5675 3925
F 0 "D29" H 5600 4025 50  0000 C CNN
F 1 "1N914" H 5675 4050 50  0001 C CNN
F 2 "Diode_THT:D_T-1_P2.54mm_Vertical_AnodeUp" H 5675 3925 50  0001 C CNN
F 3 "~" H 5675 3925 50  0001 C CNN
	1    5675 3925
	1    0    0    -1  
$EndComp
$Comp
L Device:D D30
U 1 1
P 5675 4450
F 0 "D30" H 5600 4550 50  0000 C CNN
F 1 "1N914" H 5675 4575 50  0001 C CNN
F 2 "Diode_THT:D_T-1_P2.54mm_Vertical_AnodeUp" H 5675 4450 50  0001 C CNN
F 3 "~" H 5675 4450 50  0001 C CNN
	1    5675 4450
	1    0    0    -1  
$EndComp
$Comp
L Device:D D31
U 1 1
P 5675 4975
F 0 "D31" H 5600 5075 50  0000 C CNN
F 1 "1N914" H 5675 5100 50  0001 C CNN
F 2 "Diode_THT:D_T-1_P2.54mm_Vertical_AnodeUp" H 5675 4975 50  0001 C CNN
F 3 "~" H 5675 4975 50  0001 C CNN
	1    5675 4975
	1    0    0    -1  
$EndComp
Wire Wire Line
	5525 3925 5525 4450
Connection ~ 5525 4450
Wire Wire Line
	5525 4450 5525 4975
Connection ~ 5525 4975
Wire Wire Line
	5525 4975 5525 7500
$Comp
L Device:D D22
U 1 1
P 5125 3925
F 0 "D22" H 5050 4025 50  0000 C CNN
F 1 "1N914" H 5125 4050 50  0001 C CNN
F 2 "Diode_THT:D_T-1_P2.54mm_Vertical_AnodeUp" H 5125 3925 50  0001 C CNN
F 3 "~" H 5125 3925 50  0001 C CNN
	1    5125 3925
	1    0    0    -1  
$EndComp
$Comp
L Device:D D23
U 1 1
P 5125 4475
F 0 "D23" H 5050 4575 50  0000 C CNN
F 1 "1N914" H 5125 4600 50  0001 C CNN
F 2 "Diode_THT:D_T-1_P2.54mm_Vertical_AnodeUp" H 5125 4475 50  0001 C CNN
F 3 "~" H 5125 4475 50  0001 C CNN
	1    5125 4475
	1    0    0    -1  
$EndComp
$Comp
L Device:D D24
U 1 1
P 5125 4975
F 0 "D24" H 5050 5075 50  0000 C CNN
F 1 "1N914" H 5125 5100 50  0001 C CNN
F 2 "Diode_THT:D_T-1_P2.54mm_Vertical_AnodeUp" H 5125 4975 50  0001 C CNN
F 3 "~" H 5125 4975 50  0001 C CNN
	1    5125 4975
	1    0    0    -1  
$EndComp
$Comp
L Device:D D25
U 1 1
P 5125 5450
F 0 "D25" H 5050 5550 50  0000 C CNN
F 1 "1N914" H 5125 5575 50  0001 C CNN
F 2 "Diode_THT:D_T-1_P2.54mm_Vertical_AnodeUp" H 5125 5450 50  0001 C CNN
F 3 "~" H 5125 5450 50  0001 C CNN
	1    5125 5450
	1    0    0    -1  
$EndComp
$Comp
L Device:D D26
U 1 1
P 5125 6025
F 0 "D26" H 5050 6125 50  0000 C CNN
F 1 "1N914" H 5125 6150 50  0001 C CNN
F 2 "Diode_THT:D_T-1_P2.54mm_Vertical_AnodeUp" H 5125 6025 50  0001 C CNN
F 3 "~" H 5125 6025 50  0001 C CNN
	1    5125 6025
	1    0    0    -1  
$EndComp
$Comp
L Device:D D27
U 1 1
P 5125 6525
F 0 "D27" H 5050 6625 50  0000 C CNN
F 1 "1N914" H 5125 6650 50  0001 C CNN
F 2 "Diode_THT:D_T-1_P2.54mm_Vertical_AnodeUp" H 5125 6525 50  0001 C CNN
F 3 "~" H 5125 6525 50  0001 C CNN
	1    5125 6525
	1    0    0    -1  
$EndComp
$Comp
L Device:D D28
U 1 1
P 5125 7100
F 0 "D28" H 5050 7200 50  0000 C CNN
F 1 "1N914" H 5125 7225 50  0001 C CNN
F 2 "Diode_THT:D_T-1_P2.54mm_Vertical_AnodeUp" H 5125 7100 50  0001 C CNN
F 3 "~" H 5125 7100 50  0001 C CNN
	1    5125 7100
	1    0    0    -1  
$EndComp
Wire Wire Line
	4975 3925 4975 4475
Connection ~ 4975 4475
Wire Wire Line
	4975 4475 4975 4975
Connection ~ 4975 4975
Wire Wire Line
	4975 4975 4975 5450
Connection ~ 4975 5450
Wire Wire Line
	4975 5450 4975 6025
Connection ~ 4975 6025
Wire Wire Line
	4975 6025 4975 6525
Connection ~ 4975 6525
Wire Wire Line
	4975 6525 4975 7100
Connection ~ 4975 7100
Wire Wire Line
	4975 7100 4975 7400
$Comp
L Device:D D15
U 1 1
P 4575 3925
F 0 "D15" H 4500 4025 50  0000 C CNN
F 1 "1N914" H 4575 4050 50  0001 C CNN
F 2 "Diode_THT:D_T-1_P2.54mm_Vertical_AnodeUp" H 4575 3925 50  0001 C CNN
F 3 "~" H 4575 3925 50  0001 C CNN
	1    4575 3925
	1    0    0    -1  
$EndComp
$Comp
L Device:D D16
U 1 1
P 4575 4475
F 0 "D16" H 4500 4575 50  0000 C CNN
F 1 "1N914" H 4575 4600 50  0001 C CNN
F 2 "Diode_THT:D_T-1_P2.54mm_Vertical_AnodeUp" H 4575 4475 50  0001 C CNN
F 3 "~" H 4575 4475 50  0001 C CNN
	1    4575 4475
	1    0    0    -1  
$EndComp
$Comp
L Device:D D17
U 1 1
P 4575 4975
F 0 "D17" H 4500 5075 50  0000 C CNN
F 1 "1N914" H 4575 5100 50  0001 C CNN
F 2 "Diode_THT:D_T-1_P2.54mm_Vertical_AnodeUp" H 4575 4975 50  0001 C CNN
F 3 "~" H 4575 4975 50  0001 C CNN
	1    4575 4975
	1    0    0    -1  
$EndComp
$Comp
L Device:D D18
U 1 1
P 4575 5450
F 0 "D18" H 4500 5550 50  0000 C CNN
F 1 "1N914" H 4575 5575 50  0001 C CNN
F 2 "Diode_THT:D_T-1_P2.54mm_Vertical_AnodeUp" H 4575 5450 50  0001 C CNN
F 3 "~" H 4575 5450 50  0001 C CNN
	1    4575 5450
	1    0    0    -1  
$EndComp
$Comp
L Device:D D19
U 1 1
P 4575 6025
F 0 "D19" H 4500 6125 50  0000 C CNN
F 1 "1N914" H 4575 6150 50  0001 C CNN
F 2 "Diode_THT:D_T-1_P2.54mm_Vertical_AnodeUp" H 4575 6025 50  0001 C CNN
F 3 "~" H 4575 6025 50  0001 C CNN
	1    4575 6025
	1    0    0    -1  
$EndComp
$Comp
L Device:D D20
U 1 1
P 4575 6525
F 0 "D20" H 4500 6625 50  0000 C CNN
F 1 "1N914" H 4575 6650 50  0001 C CNN
F 2 "Diode_THT:D_T-1_P2.54mm_Vertical_AnodeUp" H 4575 6525 50  0001 C CNN
F 3 "~" H 4575 6525 50  0001 C CNN
	1    4575 6525
	1    0    0    -1  
$EndComp
$Comp
L Device:D D21
U 1 1
P 4575 7100
F 0 "D21" H 4500 7200 50  0000 C CNN
F 1 "1N914" H 4575 7225 50  0001 C CNN
F 2 "Diode_THT:D_T-1_P2.54mm_Vertical_AnodeUp" H 4575 7100 50  0001 C CNN
F 3 "~" H 4575 7100 50  0001 C CNN
	1    4575 7100
	1    0    0    -1  
$EndComp
Wire Wire Line
	4425 3925 4425 4475
Connection ~ 4425 4475
Wire Wire Line
	4425 4475 4425 4975
Connection ~ 4425 4975
Wire Wire Line
	4425 4975 4425 5450
Connection ~ 4425 5450
Wire Wire Line
	4425 5450 4425 6025
Connection ~ 4425 6025
Wire Wire Line
	4425 6025 4425 6525
Connection ~ 4425 6525
Wire Wire Line
	4425 6525 4425 7100
Connection ~ 4425 7100
Wire Wire Line
	4425 7100 4425 7300
$Comp
L Device:D D9
U 1 1
P 4025 3925
F 0 "D9" H 3950 4025 50  0000 C CNN
F 1 "1N914" H 4025 4050 50  0001 C CNN
F 2 "Diode_THT:D_T-1_P2.54mm_Vertical_AnodeUp" H 4025 3925 50  0001 C CNN
F 3 "~" H 4025 3925 50  0001 C CNN
	1    4025 3925
	1    0    0    -1  
$EndComp
$Comp
L Device:D D10
U 1 1
P 4025 4475
F 0 "D10" H 3950 4575 50  0000 C CNN
F 1 "1N914" H 4025 4600 50  0001 C CNN
F 2 "Diode_THT:D_T-1_P2.54mm_Vertical_AnodeUp" H 4025 4475 50  0001 C CNN
F 3 "~" H 4025 4475 50  0001 C CNN
	1    4025 4475
	1    0    0    -1  
$EndComp
$Comp
L Device:D D11
U 1 1
P 4025 5450
F 0 "D11" H 3950 5550 50  0000 C CNN
F 1 "1N914" H 4025 5575 50  0001 C CNN
F 2 "Diode_THT:D_T-1_P2.54mm_Vertical_AnodeUp" H 4025 5450 50  0001 C CNN
F 3 "~" H 4025 5450 50  0001 C CNN
	1    4025 5450
	1    0    0    -1  
$EndComp
$Comp
L Device:D D12
U 1 1
P 4025 6025
F 0 "D12" H 3950 6125 50  0000 C CNN
F 1 "1N914" H 4025 6150 50  0001 C CNN
F 2 "Diode_THT:D_T-1_P2.54mm_Vertical_AnodeUp" H 4025 6025 50  0001 C CNN
F 3 "~" H 4025 6025 50  0001 C CNN
	1    4025 6025
	1    0    0    -1  
$EndComp
$Comp
L Device:D D13
U 1 1
P 4025 6525
F 0 "D13" H 3950 6625 50  0000 C CNN
F 1 "1N914" H 4025 6650 50  0001 C CNN
F 2 "Diode_THT:D_T-1_P2.54mm_Vertical_AnodeUp" H 4025 6525 50  0001 C CNN
F 3 "~" H 4025 6525 50  0001 C CNN
	1    4025 6525
	1    0    0    -1  
$EndComp
$Comp
L Device:D D14
U 1 1
P 4025 7100
F 0 "D14" H 3950 7200 50  0000 C CNN
F 1 "1N914" H 4025 7225 50  0001 C CNN
F 2 "Diode_THT:D_T-1_P2.54mm_Vertical_AnodeUp" H 4025 7100 50  0001 C CNN
F 3 "~" H 4025 7100 50  0001 C CNN
	1    4025 7100
	1    0    0    -1  
$EndComp
Wire Wire Line
	3875 3925 3875 4475
Connection ~ 3875 4475
Wire Wire Line
	3875 4475 3875 5450
Connection ~ 3875 5450
Wire Wire Line
	3875 5450 3875 6025
Connection ~ 3875 6025
Wire Wire Line
	3875 6025 3875 6525
Connection ~ 3875 6525
Wire Wire Line
	3875 6525 3875 7100
Connection ~ 3875 7100
Wire Wire Line
	3875 7100 3875 7200
$Comp
L Device:D D3
U 1 1
P 3475 3925
F 0 "D3" H 3400 4025 50  0000 C CNN
F 1 "1N914" H 3475 4050 50  0001 C CNN
F 2 "Diode_THT:D_T-1_P2.54mm_Vertical_AnodeUp" H 3475 3925 50  0001 C CNN
F 3 "~" H 3475 3925 50  0001 C CNN
	1    3475 3925
	1    0    0    -1  
$EndComp
$Comp
L Device:D D4
U 1 1
P 3475 4475
F 0 "D4" H 3400 4575 50  0000 C CNN
F 1 "1N914" H 3475 4600 50  0001 C CNN
F 2 "Diode_THT:D_T-1_P2.54mm_Vertical_AnodeUp" H 3475 4475 50  0001 C CNN
F 3 "~" H 3475 4475 50  0001 C CNN
	1    3475 4475
	1    0    0    -1  
$EndComp
$Comp
L Device:D D5
U 1 1
P 3475 4975
F 0 "D5" H 3400 5075 50  0000 C CNN
F 1 "1N914" H 3475 5100 50  0001 C CNN
F 2 "Diode_THT:D_T-1_P2.54mm_Vertical_AnodeUp" H 3475 4975 50  0001 C CNN
F 3 "~" H 3475 4975 50  0001 C CNN
	1    3475 4975
	1    0    0    -1  
$EndComp
$Comp
L Device:D D6
U 1 1
P 3475 5450
F 0 "D6" H 3400 5550 50  0000 C CNN
F 1 "1N914" H 3475 5575 50  0001 C CNN
F 2 "Diode_THT:D_T-1_P2.54mm_Vertical_AnodeUp" H 3475 5450 50  0001 C CNN
F 3 "~" H 3475 5450 50  0001 C CNN
	1    3475 5450
	1    0    0    -1  
$EndComp
$Comp
L Device:D D7
U 1 1
P 3475 6025
F 0 "D7" H 3400 6125 50  0000 C CNN
F 1 "1N914" H 3475 6150 50  0001 C CNN
F 2 "Diode_THT:D_T-1_P2.54mm_Vertical_AnodeUp" H 3475 6025 50  0001 C CNN
F 3 "~" H 3475 6025 50  0001 C CNN
	1    3475 6025
	1    0    0    -1  
$EndComp
$Comp
L Device:D D8
U 1 1
P 3475 6525
F 0 "D8" H 3400 6625 50  0000 C CNN
F 1 "1N914" H 3475 6650 50  0001 C CNN
F 2 "Diode_THT:D_T-1_P2.54mm_Vertical_AnodeUp" H 3475 6525 50  0001 C CNN
F 3 "~" H 3475 6525 50  0001 C CNN
	1    3475 6525
	1    0    0    -1  
$EndComp
$Comp
L Device:D D2
U 1 1
P 3325 7000
F 0 "D2" H 3250 7100 50  0000 C CNN
F 1 "1N914" H 3325 7125 50  0001 C CNN
F 2 "Diode_THT:D_T-1_P2.54mm_Vertical_AnodeUp" H 3325 7000 50  0001 C CNN
F 3 "~" H 3325 7000 50  0001 C CNN
	1    3325 7000
	1    0    0    -1  
$EndComp
Wire Wire Line
	3475 7000 3625 7000
Wire Wire Line
	3175 7100 3175 7000
Wire Wire Line
	3175 7000 3175 6650
Wire Wire Line
	3175 6650 3325 6650
Wire Wire Line
	3325 6650 3325 6525
Connection ~ 3175 7000
Connection ~ 3325 4475
Wire Wire Line
	3325 4475 3325 3925
Connection ~ 3325 4975
Wire Wire Line
	3325 4975 3325 4475
Connection ~ 3325 5450
Wire Wire Line
	3325 5450 3325 4975
Connection ~ 3325 6025
Wire Wire Line
	3325 6025 3325 5450
Connection ~ 3325 6525
Wire Wire Line
	3325 6525 3325 6025
$EndSCHEMATC
